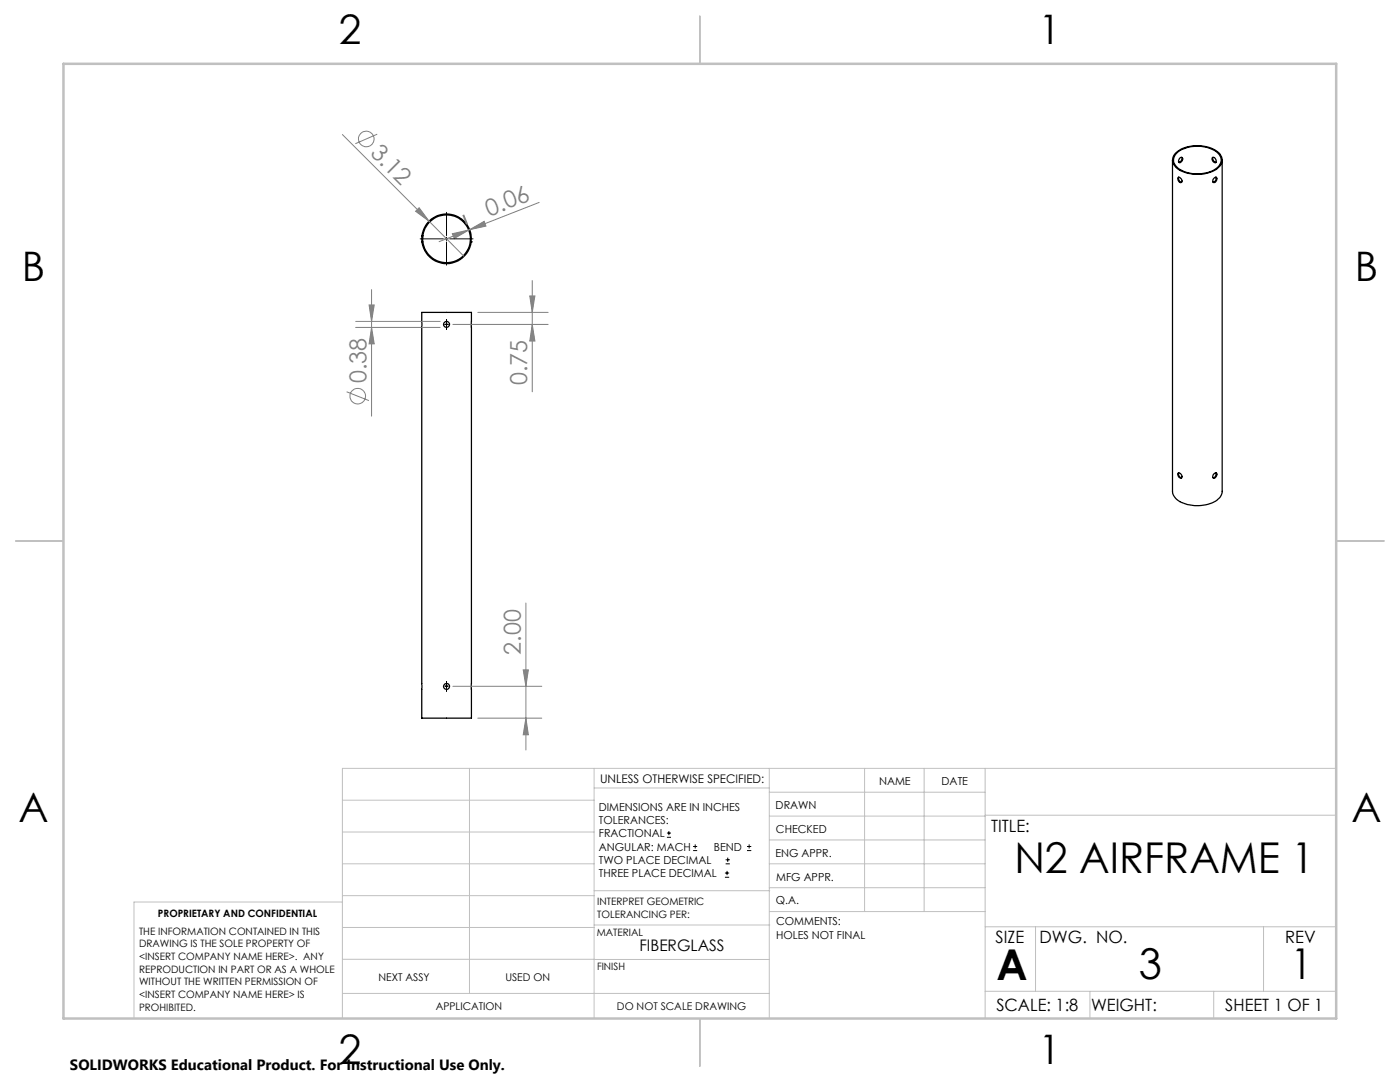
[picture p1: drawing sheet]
<svg xmlns="http://www.w3.org/2000/svg" width="279mm" height="216mm" viewBox="0 0 279 216" stroke-linecap="round" stroke-linejoin="round" font-family="sans-serif">
<g fill="none" stroke="#000" stroke-width=".25">
<path d="M234 31.9v66.1a3 3 0 0 0 2.6 2.5 7.3 7.3 0 0 0 6.6-1l.4-.4 .3-.9v-66.3M234.7 30.4a7.1 7.1 0 0 1 8.6 .2 1.94 1.94 0 0 1-.4 3.1 7.5 7.5 0 0 1-8.1-.2 1.92 1.92 0 0 1-.1-3.1zM235 30.4a6.9 6.9 0 0 1 8 .1 1.88 1.88 0 0 1-.4 3.2 6.9 6.9 0 0 1-7.8-.5 1.82 1.82 0 0 1 .2-2.8zM235.1 35.4a.62 .62 0 0 1 .7 .3 .62 .62 0 0 1-.1 .7 .76 .76 0 0 1-.6-1zM235.2 35.3a.81 .81 0 0 0 .6 1.1M235.4 31.6a.35 .35 0 0 1 .5-.1 .35 .35 0 0 1 .1 .5l-.4 .4h-.3l-.1-.3zM235.8 31.4a.73 .73 0 0 1-.6 1M241.9 31.5a.62 .62 0 0 1 .7 .3 .62 .62 0 0 1-.1 .7 .81 .81 0 0 1-.6-1zM242.1 31.4a.75 .75 0 0 0 .6 1M242.2 35.7l.4-.4a.57 .57 0 0 1 .2 .8 .57 .57 0 0 1-.7 .2zM242.7 35.3a.76 .76 0 0 1-.6 1M84.2 47.1h.1"/>
<path d="M84.2 48.3h.1M88.5 52.6h.1M94.1 48.3h.1M84.2 62.3h9.9v81h-9.9zM235.2 94.3a.66 .66 0 0 1 .6 .4 .66 .66 0 0 1-.1 .7 .72 .72 0 0 1-.5-1.1zM235.2 94.3a.81 .81 0 0 0 .6 1.1M242.2 94.7l.4-.4a.59 .59 0 0 1 .2 .7 .59 .59 0 0 1-.7 .4l-.1-.2zM242.7 94.3a.76 .76 0 0 1-.6 1"/>
<circle cx="89.1" cy="47.7" r="4.8"/>
<circle cx="89.1" cy="47.7" r="4.9"/>
<circle cx="89.1" cy="64.7" r=".59"/>
<circle cx="89.1" cy="137" r=".6"/>
</g>
<g fill="none" stroke="#808080" stroke-width=".2">
<path d="M68.3 26.8l17.3 17.3M75.3 26.8l-4.4 1.9M74.2 57.8v25.2M82.9 42.2l.7-.7 2 2.6zM85.6 44.1l7 7.1M90.3 46.6l3.3-.7-2.9 1.7zM92.4 43l.7 1.7M92.6 42.9l.7 1.8M93.6 45.9l-6 2.3M93.7 45.8l-.1 .1M93.7 45.8l2.9-1.6 .4 .9zM105.7 59.1h1.1l-.6 3.2z"/>
<path d="M106.2 56v22.2M107.6 40.4l-13.9 5.4M69.2 78.2l4.4 1.7M71 64.1h16.8M71 65.3h16.8M73.7 60.9h1l-.5 3.2zM74.2 65.3l.5 3.3h-1zM90.4 64.7h19M95.4 62.3h14M106.2 64.7l.6 3.4h-1.1zM90.4 136.9h17.7M104.4 133.7h1l-.4 3.2z"/>
<path d="M105 120.3v29.3M95.4 143.3h12.7M105 143.3l.4 3.3h-1z"/>
<circle cx="73.1" cy="27.7" r="1.55"/>
<circle cx="71.4" cy="79.1" r="1.55"/>
</g>
<g fill="none" stroke="#000" stroke-width=".2">
<path d="M83.9 47.7h4.6M88.8 47.7h.6M89.1 42.4v4.6M89.1 47.3v.7M89.1 48.3v4.6M89.7 47.7h4.7M88.8 64.7h.6M89.1 63.8v.3M89.1 64.4v.7M89.1 65.4v.3M88.8 136.9h.6M89.1 136.1v.2"/>
<path d="M89.1 136.6v.7M89.1 137.6v.3M133.1 167.1h.8M133.1 166.2h.8M133.5 165.8v.9M138.3 169.7h.8M138.3 168.9h.8M138.7 168.5v.8M144.7 175h.8M144.7 174.2h.8M144.8 172.4h.9M144.8 171.6h.9"/>
<path d="M145.1 173.8v.8M145.2 171.1v.9M149.1 169.7h.8M149.1 168.9h.8M149.5 168.5v.8"/>
</g>
<g fill="none" stroke="#c0c0c0" stroke-width=".2">
<path d="M68.3 159.7h50.3M93.7 153.3v44.9M118.6 153.3v49.9M118.6 157.2h34.9M153.5 153.3v49.9M153.5 158.1h43.1M172.5 153.3v28.6M184.4 153.3v28.6M196.6 153.3v49.9M266.7 153.3h-198.4v49.9M68.3 178.7h50.3M68.3 172.4h50.3"/>
<path d="M68.3 166h50.3M68.3 180h-41.6v23.2M118.6 177.7h35M153.5 167.6h43.1M153.5 162.8h43.1M153.5 172.4h43.1M153.5 177.1h43.1M196.6 162.7h70.1M68.3 198.2h85.2M68.3 191.4l85.2 .1M68.3 185.1h50.3M118.6 184.6h35"/>
<path d="M153.6 181.9h43M196.6 197.8h70.1M196.6 184.9h70.1M206.7 184.9v12.9M217.5 197.8v5.4M242.2 197.8v5.4M252.2 184.9v12.9"/>
</g>
<path d="M139.7 3.2v9.5M3.1 107.9h9.6M266.7 107.9h9.5M139.7 203.2v9.6" fill="none" stroke="#c0c0c0" stroke-width=".25"/>
<path d="M12.7 12.7h254v190.5h-254z" fill="none" stroke="#c0c0c0" stroke-width=".5"/>
<g fill="#808080">
<path d="M82.9 42.2l.7-.7 2 2.6z"/>
<path d="M90.3 46.6l3.3-.7-2.9 1.7zM93.7 45.8l2.9-1.6 .4 .9z"/>
<path d="M106.2 64.7l.6 3.4h-1.1zM105.7 59.1h1.1l-.6 3.2z"/>
<path d="M104.4 133.7h1l-.4 3.2zM105 143.3l.4 3.3h-1zM73.7 60.9h1l-.5 3.2zM74.2 65.3l.5 3.3h-1z"/>
</g>
<g font-size="8.5">
<text x="202.4" y="174.2">N2 AIRFRAME 1</text>
<text x="198.9" y="195.5">A</text>
<text x="227.3" y="195.4">3</text>
<text x="257.6" y="195.4">1</text>
</g>
<g font-size="8.1">
<text x="67.6" y="8.9">2</text>
<text x="207.3" y="8.9">1</text>
<text x="4.4" y="56.2">B</text>
<text x="270.4" y="56.2">B</text>
<text x="3.7" y="164.1">A</text>
<text x="269.7" y="164.1">A</text>
<text x="67.6" y="212.4">2</text>
<text x="207.3" y="212.4">1</text>
</g>
<g font-size="4.7" fill="#808080">
<text x="73.7" y="30.7" transform="rotate(45 73.7 30.7)">3.12</text>
<text x="97.6" y="43.2" transform="rotate(-21 97.6 43.2)">0.06</text>
<text x="73.1" y="76.5" transform="rotate(-90 73.1 76.5)">0.38</text>
<text x="105.2" y="76.9" transform="rotate(-90 105.2 76.9)">0.75</text>
<text x="103.9" y="130.7" transform="rotate(-90 103.9 130.7)">2.00</text>
</g>
<g font-size="3.4">
<text x="197.8" y="166">TITLE:</text>
<text x="198.7" y="188.1">SIZE</text>
<text x="207.5" y="188.1">DWG. NO.</text>
<text x="256.5" y="188.2">REV</text>
<text x="198.8" y="201.7">SCALE: 1:8</text>
<text x="217.7" y="201.8">WEIGHT:</text>
<text x="244.5" y="201.7">SHEET 1 OF 1</text>
</g>
<text font-size="3.2" x="127.6" y="189.8">FIBERGLASS</text>
<text font-size="3" x="14" y="213.5">SOLIDWORKS Educational Product. For Instructional Use Only.</text>
<text font-size="2.4" x="119.8" y="156.2">UNLESS OTHERWISE SPECIFIED:</text>
<g font-size="2.2">
<text x="119.5" y="161.8">DIMENSIONS ARE IN INCHES</text>
<text x="154.8" y="161.4">DRAWN</text>
<text x="175.4" y="156.6">NAME</text>
<text x="187.9" y="156.7">DATE</text>
<text x="119.5" y="164.4">TOLERANCES:</text>
<text x="119.5" y="167.1">FRACTIONAL</text>
<text x="154.9" y="166.3">CHECKED</text>
<text x="119.5" y="169.7">ANGULAR: MACH</text>
<text x="119.5" y="172.4">TWO PLACE DECIMAL</text>
<text x="142.5" y="169.7">BEND</text>
<text x="154.8" y="170.9">ENG APPR.</text>
<text x="119.5" y="175">THREE PLACE DECIMAL</text>
<text x="154.9" y="175.7">MFG APPR.</text>
<text x="154.9" y="180.4">Q.A.</text>
<text x="154.9" y="184.6">COMMENTS:</text>
<text x="154.9" y="187.3">HOLES NOT FINAL</text>
</g>
<g font-size="2.1">
<text x="75.5" y="195.7">NEXT ASSY</text>
<text x="100.9" y="195.7">USED ON</text>
<text x="86.9" y="201.5">APPLICATION</text>
<text x="123.1" y="201.6">DO NOT SCALE DRAWING</text>
</g>
<g font-size="2">
<text x="31.5" y="182.9">PROPRIETARY AND CONFIDENTIAL</text>
<text x="119.2" y="180.6">INTERPRET GEOMETRIC</text>
<text x="119.2" y="183.1">TOLERANCING PER:</text>
<text x="27.8" y="186.5">THE INFORMATION CONTAINED IN THIS</text>
<text x="27.8" y="189">DRAWING IS THE SOLE PROPERTY OF</text>
<text x="27.8" y="191.6">&lt;INSERT COMPANY NAME HERE&gt;. ANY</text>
<text x="119.1" y="186.7">MATERIAL</text>
<text x="27.8" y="194.1">REPRODUCTION IN PART OR AS A WHOLE</text>
<text x="27.8" y="196.6">WITHOUT THE WRITTEN PERMISSION OF</text>
<text x="119.1" y="193.5">FINISH</text>
<text x="27.8" y="199.1">&lt;INSERT COMPANY NAME HERE&gt; IS</text>
<text x="27.8" y="201.7">PROHIBITED.</text>
</g>
</svg>
